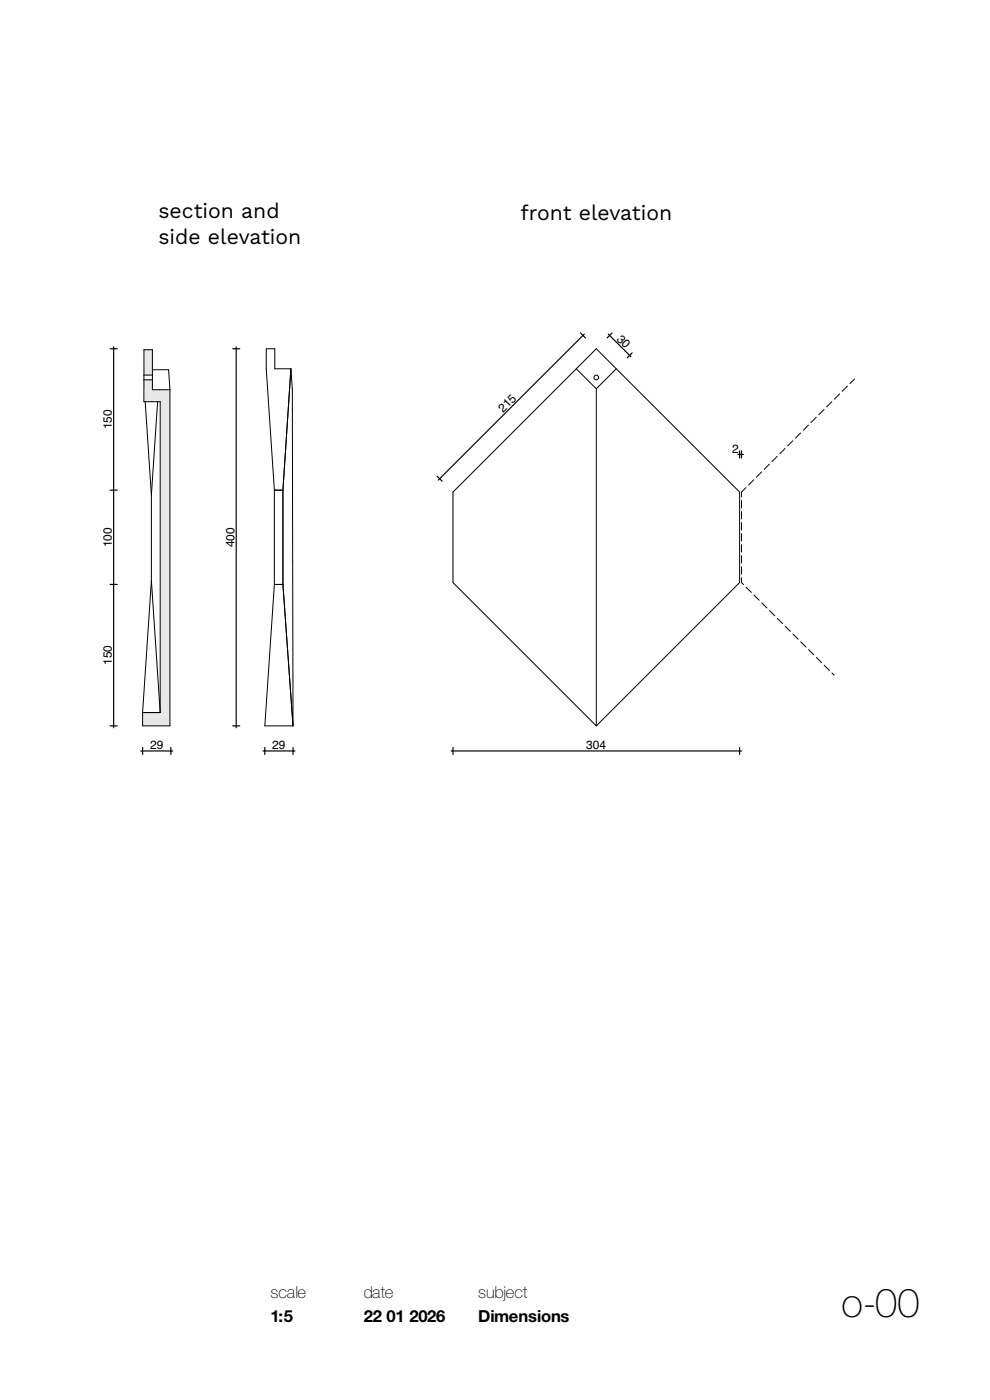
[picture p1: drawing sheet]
<svg xmlns="http://www.w3.org/2000/svg" width="210mm" height="297mm" viewBox="0 0 210 297" stroke-linecap="round" stroke-linejoin="round" font-family="sans-serif">
<!-- layer: 00 tegels -->
<path d="M30.5 80.6h1.8v2.1h3.7v71.3h-5.8v-2.8h3.8v-66h-3.5z" fill-rule="evenodd" fill="#e6e8e9"/>
<path d="M30.5 80.6h1.8v2.1h3.7v71.3h-5.8v-2.8h3.8v-66h-3.5z" fill="none" stroke="#000" stroke-width=".21"/>
<path d="M30.5 74.2h1.8v5.4h-1.8z" fill-rule="evenodd" fill="#e6e8e9"/>
<path d="M30.5 79.6h1.8M32.3 78.4h3.5l.2 4.3M30.5 80.6v-6.4h1.8v6.4M30.8 85.2l1.3 19.8M33.4 85.2l-1.3 19.8M32.1 105v18.2M32.1 123.2l1.9 28h-3.8z" fill="none" stroke="#000" stroke-width=".21"/>
<!-- layer: 90 Terrein perceel -->
<g fill="none" stroke="#000" stroke-width=".21">
<path d="M61.7 78.2h-3.4v-4.2h-1.8v4.3l1.7 25.7M61.7 78.2l-1.7 25.8M61.7 78.2l.3 4.3 .2 71.5M122.2 78.2l4.3 4.3M130.7 78.2l-4.2 4.3M126.5 82.5v71.5M58.2 104h1.8M58.2 104v20M60 104v20M96.1 104.4l30.4-30.4 30.4 30.4v19.2l-30.4 30.4-30.4-30.4zM58.2 124h1.8M58.2 124l-2 30h6"/>
<path d="M60 124l2.2 30"/>
<circle cx="126.5" cy="80.1" r=".5"/>
</g>
<!-- layer: 22 NC Binnenwanden -->
<g fill="none" stroke="#000" stroke-width=".21">
<path d="M163.2 98.5l-1.1 1.1M164.9 96.8l-1.1 1.1M166.5 95.2l-1.1 1.1M168.2 93.5l-1.1 1.1M169.8 91.8l-1.1 1.2M171.5 90.2l-1.1 1.1M173.1 88.5l-1.1 1.1M174.8 86.9l-1.1 1.1M176.4 85.2l-1.1 1.1M178.1 83.6l-1.1 1.1M179.8 81.9l-1.1 1.1M181.3 80.4l-1 1"/>
<path d="M157.3 106.2v1.5M157.3 108.5v1.6M157.3 110.9v1.5M157.3 113.2v1.6M157.3 115.6v1.5M157.3 117.9v1.6M158.2 103.4l-.9 1v1M159.9 101.8l-1.1 1.1M161.5 100.1l-1.1 1.1M157.3 122.6v1l.4 .4M157.3 120.2v1.6M158.3 124.6l1.1 1.1"/>
<path d="M159.9 126.2l1.1 1.1M161.6 127.9l1.1 1.1M163.2 129.5l1.1 1.1M164.9 131.2l1.1 1.1M166.5 132.9l1.2 1.1M168.2 134.5l1.1 1.1M169.9 136.2l1.1 1.1M171.5 137.8l1.1 1.1M173.2 139.5l1.1 1.1M174.8 141.1l1.1 1.1M176.5 142.8l.4 .4"/>
</g>
<g fill="none" stroke="#000" stroke-width=".25">
<path d="M23.4 74h1.5M24.1 73.6v80.8M49.4 74h1.5M50.1 73.6v80.8M123.1 70.6l1.1 1.1M123.9 70.9l-30.9 30.9M129 70.9l4.8 4.8M129.8 70.6l-1 1.1M134.1 74.9l-1.1 1M156.5 96.4h1.2M156.9 95.7v1.5M157.3 95.7v1.5"/>
<path d="M23.4 104h1.5M92.7 101l1.1 1.1M23.4 124h1.5M23.4 154h1.5M29.8 159.3h6.8M30.2 158.6v1.5M36.2 158.6v1.5M49.4 154h1.5M55.8 159.3h6.8M56.2 158.6v1.5M62.2 158.6v1.5M95.7 159.3h61.6"/>
<path d="M96.1 158.6v1.5M156.9 158.6v1.5"/>
</g>
<text font-size="8.5" x="178.5" y="279.4">o-00</text>
<g font-size="4.5">
<text x="33.6" y="46.3">section and</text>
<text x="110.4" y="46.6">front elevation</text>
<text x="33.6" y="51.7">side elevation</text>
</g>
<g font-size="3.5">
<text x="57.4" y="275.4">scale</text>
<text x="77.2" y="275.4">date</text>
<text x="101.4" y="275.4">subject</text>
<text x="57.4" y="280.4">1:5</text>
<text x="77.2" y="280.4">22</text>
<text x="82" y="280.4">01</text>
<text x="86.8" y="280.4">2026</text>
<text x="101.4" y="280.4">Dimensions</text>
</g>
<g font-size="2.5">
<text x="130.7" y="72" transform="rotate(45 130.7 72)">30</text>
<text x="106.7" y="87.6" transform="rotate(-45 106.7 87.6)">215</text>
<text x="23.7" y="91.1" transform="rotate(-90 23.7 91.1)">150</text>
<text x="155.3" y="96">2</text>
<text x="23.7" y="116.1" transform="rotate(-90 23.7 116.1)">100</text>
<text x="49.7" y="116.1" transform="rotate(-90 49.7 116.1)">400</text>
<text x="23.7" y="141.1" transform="rotate(-90 23.7 141.1)">150</text>
<text x="31.8" y="159">29</text>
<text x="57.8" y="159">29</text>
<text x="124.4" y="159">304</text>
</g>
</svg>
